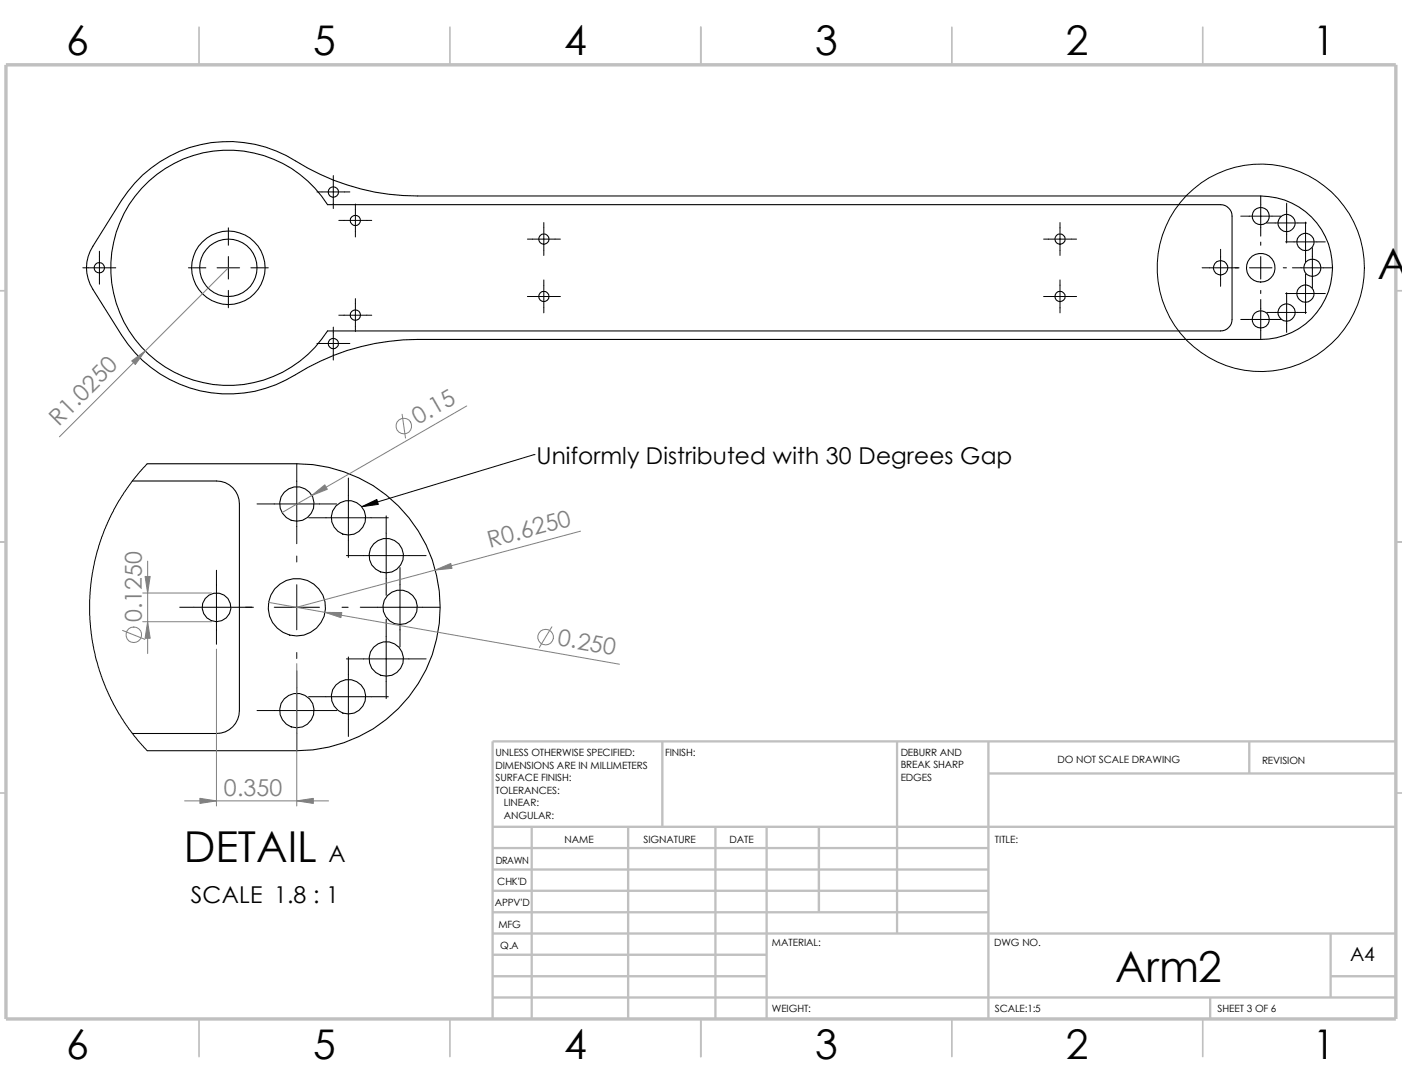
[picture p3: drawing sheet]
<svg xmlns="http://www.w3.org/2000/svg" width="279mm" height="216mm" viewBox="0 0 279 216" stroke-linecap="round" stroke-linejoin="round" font-family="sans-serif">
<g fill="none" stroke="#c0c0c0" stroke-width=".34">
<path d="M39.7 5.4v7.5M89.7 5.4v7.5M139.7 5.4v7.5M189.7 5.4v7.5M239.7 5.4v7.5M-.1 57.9h1.3M278.2 57.9h1.2M-.1 107.9h1.3M278.2 107.9h1.2M-.1 157.9h1.3M278.2 157.9h1.2M39.7 202.9v7.5"/>
<path d="M89.7 202.9v7.5M139.7 202.9v7.5M189.7 202.9v7.5M239.7 202.9v7.5"/>
</g>
<g fill="none" stroke="#c0c0c0" stroke-width=".47">
<path d="M132 147.7v17M178.8 147.7v38.2M197 154.1h81.2M197 147.7v55.2M249 147.7v6.4M278.2 147.7h-180v55.2M98.2 168.9h98.8M98.2 173.2h98.8M98.2 177.4h98.8M98.2 164.7h180M106 164.7v38.2M125.2 164.7v38.2"/>
<path d="M142.6 164.7v38.2M152.8 164.7v38.2M163.2 164.7v17M98.2 194.4h54.6M98.2 185.9h180M98.2 190.2h54.6M98.2 181.7h98.8M98.2 198.7h180M241.2 198.7v4.2M265.2 194.4h13M265.2 185.9v12.8"/>
</g>
<path d="M1.2 12.9h277v190h-277z" fill="none" stroke="#c0c0c0" stroke-width=".68" stroke-linecap="butt"/>
<g fill="none" stroke="#000" stroke-width=".21">
<path d="M28.2 37.5a23.4 23.4 0 0 1 37.1 3.3h177.9a2.31 2.31 0 0 1 2.3 2.3v20.5a2.31 2.31 0 0 1-2.3 2.3h-177.9a23.4 23.4 0 0 1-34 6 23.4 23.4 0 0 1-3.1-34.4zM28.4 34.9a25.1 25.1 0 0 1 30.5-2.9 45.8 45.8 0 0 0 24.3 7h168a14.3 14.3 0 0 1 14.4 14.3 14.3 14.3 0 0 1-14.4 14.3h-168a46.1 46.1 0 0 0-24.3 7 25.2 25.2 0 0 1-34.7-7.9l-5.7-9.1a7.8 7.8 0 0 1 0-8.5l5.7-9.2 2.7-3.5zM26.4 95.8h16.7a4.6 4.6 0 0 1 4.6 4.6v41.1a4.6 4.6 0 0 1-4.6 4.6h-16.7M29.3 92.4h29.8a28.6 28.6 0 0 1 28.6 28.5 28.6 28.6 0 0 1-28.6 28.6h-29.8"/>
<circle cx="66.4" cy="38.2" r="1.04"/>
<circle cx="19.8" cy="53.3" r="1.02"/>
<circle cx="45.5" cy="53.3" r="7.3"/>
<circle cx="45.5" cy="53.3" r="5.7"/>
<circle cx="70.8" cy="43.9" r="1.01"/>
<circle cx="108.4" cy="59" r="1.02"/>
<circle cx="108.4" cy="47.6" r="1.02"/>
<circle cx="211.3" cy="59" r="1.02"/>
<circle cx="211.3" cy="47.6" r="1.02"/>
<circle cx="243.3" cy="53.3" r="1.44"/>
<circle cx="251.2" cy="43" r="1.71"/>
<circle cx="251.3" cy="53.3" r="2.85"/>
<circle cx="256.4" cy="44.4" r="1.72"/>
<circle cx="260.2" cy="48.2" r="1.72"/>
<circle cx="260.2" cy="58.5" r="1.72"/>
<circle cx="261.5" cy="53.3" r="1.71"/>
<circle cx="66.4" cy="68.4" r="1.04"/>
<circle cx="70.8" cy="62.8" r="1.03"/>
<circle cx="251.2" cy="63.6" r="1.71"/>
<circle cx="256.4" cy="62.2" r="1.72"/>
<circle cx="59.2" cy="100.4" r="3.4"/>
<circle cx="69.4" cy="103.1" r="3.4"/>
<circle cx="77" cy="110.7" r="3.4"/>
<circle cx="43.2" cy="121" r="2.86"/>
<circle cx="59.2" cy="121" r="5.7"/>
<circle cx="69.4" cy="138.8" r="3.4"/>
<circle cx="77" cy="131.2" r="3.4"/>
<circle cx="79.7" cy="121" r="3.4"/>
<circle cx="59.2" cy="141.5" r="3.4"/>
</g>
<g fill="none" stroke="#000" stroke-width=".2">
<path d="M63.2 38.2h6.5M66.4 35v6.5M251.2 39.1v7.9M16.5 53.3h6.6M19.8 50v6.6M37.5 53.3h3.5M43.3 53.3h4.5M45.5 45.4v3.5M45.5 51.1v4.5M45.5 57.8v3.5M50 53.3h3.5M67.5 43.9h6.6"/>
<path d="M70.8 40.6v6.6M70.8 59.5v6.5M105.1 47.6h6.6M105.1 59.1h6.6M108.4 44.3v6.6M108.4 55.8v6.5M208 47.6h6.5M208 59.1h6.5M211.2 44.3v6.6M211.2 55.8v6.5M239.6 53.3h7.3M243.2 49.7v7.3"/>
<path d="M247.3 43.1h7.9M249 53.3h4.5M251.2 48.2v.7M251.2 51.1v4.5M251.2 57.8v.7M251.2 59.6v8M252.4 44.4h7.9M255.7 53.3h.7M256.2 48.2h7.9M256.2 58.5h7.9M256.4 40.5v7.9M256.4 58.3v7.9"/>
<path d="M257.6 53.3h7.9M260.2 44.2v8M260.2 54.5v7.9M261.5 49.4v7.9M63.2 68.4h6.5M66.4 65.2v6.5M67.5 62.8h6.6M247.3 63.6h7.9M252.4 62.2h7.9M29.3 92.4l-2.5 2.8-2.1 3-2 3.2-1.5 3.3-1.5 3.9-.9 3.5-.6 3-.3 4.3v4l.4 3.9 .9 4.3 1.3 3.9 1.6 3.6 1.7 3.2 3 4.3 2.5 2.9M59.1 92.5v15.8M69.4 95.2v15.8"/>
<path d="M106.4 90.6h.1M106.4 90.6l-34.3 10.3M43.1 113.6v14.7M51.2 100.4h15.9M59.1 110.7v1.2M59.1 116.5v8.9M61.5 103.1h15.9M69 110.7h15.9M77 102.7v15.9M79.7 113v15.9M35.8 120.9h14.7M54.7 120.9h9"/>
<path d="M59.1 130v1.1M59.1 133.6v15.8M61.5 138.8h15.9M68.2 120.9h1.2M69 131.2h15.9M69.4 130.9v15.8M71.8 120.9h15.9M77 123.3v15.8M51.2 141.5h15.9"/>
<circle cx="251.3" cy="53.3" r="20.7"/>
</g>
<g fill="none" stroke="#808080" stroke-width=".2">
<path d="M45.5 53.3l-33.6 33.7M80.1 82.5l.7 4.7M93 80.9l-36.8 21.2M28.4 118.1h13.8M29.4 111.8v18.4M53.5 120l69.9 12.3M115.7 105.8l-56.6 15.1M24.4 125.6l4.5 1.7M28.4 123.8h13.8M43.1 129.3v31.2M59.1 132.2v28.3M110 124.8l-2.5 4.1"/>
<path d="M36.8 159.5h28.7"/>
<circle cx="80.5" cy="84.8" r="1.56"/>
<circle cx="26.7" cy="126.4" r="1.56"/>
<circle cx="108.7" cy="126.9" r="1.56"/>
</g>
<g fill="#808080" stroke="#808080" stroke-width=".2">
<path d="M26.2 71.9l2.8-2-2 2.7z"/>
<path d="M62.1 98.7l2.6-2.1 .5 .9z"/>
<path d="M39.8 159l3.3 .5-3.3 .5z"/>
<path d="M59.1 159.5l3.3-.5v1z"/>
<path d="M28.9 114.8h1l-.5 3.3z"/>
<path d="M29.4 123.8l.5 3.3h-1z"/>
<path d="M86.7 113.5l3.1-1.3 .3 1z"/>
<path d="M64.8 122h3.3l-.2 1z"/>
</g>
<path d="M72.1 100.9l3-1.4 .3 1z" fill="#000" stroke="#000" stroke-width=".2"/>
<g font-size="8.5">
<text x="274.5" y="55.6">A</text>
<text x="36.6" y="171.6">DETAIL</text>
<text x="222.2" y="195.7">Arm2</text>
</g>
<g font-size="8.1">
<text x="13.2" y="10.9">6</text>
<text x="62.4" y="10.9">5</text>
<text x="112.4" y="10.9">4</text>
<text x="162.4" y="10.9">3</text>
<text x="212.4" y="10.9">2</text>
<text x="261.7" y="10.9">1</text>
<text x="13.2" y="210.9">6</text>
<text x="62.4" y="210.9">5</text>
<text x="112.4" y="210.9">4</text>
<text x="162.4" y="210.9">3</text>
<text x="212.4" y="210.9">2</text>
<text x="261.7" y="210.9">1</text>
</g>
<g font-size="4.6" fill="#808080">
<text x="11.7" y="85" transform="rotate(-45 11.7 85)">R1.0250</text>
<text x="83.3" y="84.7" transform="rotate(-30 83.3 84.7)">0.15</text>
<text x="97.6" y="109.1" transform="rotate(-15 97.6 109.1)">R0.6250</text>
<text x="28.3" y="124" transform="rotate(-90 28.3 124)">0.1250</text>
<text x="111" y="128.5" transform="rotate(10 111 128.5)">0.250</text>
<text x="44.6" y="158.6">0.350</text>
</g>
<g font-size="4.6">
<text x="106.9" y="92.4">Uniformly Distributed with 30 Degrees Gap</text>
<text x="65.5" y="171.7">A</text>
<text x="38.1" y="179.9">SCALE 1.8 : 1</text>
</g>
<text font-size="3.9" x="269.1" y="191.5">A4</text>
<g font-size="2">
<text x="98.8" y="150.6">UNLESS OTHERWISE SPECIFIED:</text>
<text x="98.8" y="153.1">DIMENSIONS ARE IN MILLIMETERS</text>
<text x="98.8" y="155.6">SURFACE FINISH:</text>
<text x="132.5" y="150.6">FINISH:</text>
<text x="179.5" y="150.5">DEBURR AND</text>
<text x="179.5" y="153">BREAK SHARP</text>
<text x="179.5" y="155.5">EDGES</text>
<text x="210.8" y="151.9">DO NOT SCALE DRAWING</text>
<text x="251.5" y="152.1">REVISION</text>
<text x="98.8" y="158.1">TOLERANCES:</text>
<text x="100.4" y="160.6">LINEAR:</text>
<text x="100.4" y="163.1">ANGULAR:</text>
<text x="112.5" y="168">NAME</text>
<text x="128.2" y="167.9">SIGNATURE</text>
<text x="145.4" y="167.9">DATE</text>
<text x="198.3" y="167.9">TITLE:</text>
<text x="98.8" y="172.1">DRAWN</text>
<text x="99.1" y="176.3">CHK'D</text>
<text x="98.6" y="180.4">APPV'D</text>
<text x="99.3" y="184.8">MFG</text>
<text x="99.7" y="189">Q.A</text>
<text x="153.8" y="188.5">MATERIAL:</text>
<text x="198.1" y="188.5">DWG NO.</text>
<text x="153.8" y="201.5">WEIGHT:</text>
<text x="198.2" y="201.6">SCALE:1:5</text>
<text x="242.7" y="201.6">SHEET 3 OF 6</text>
</g>
</svg>
